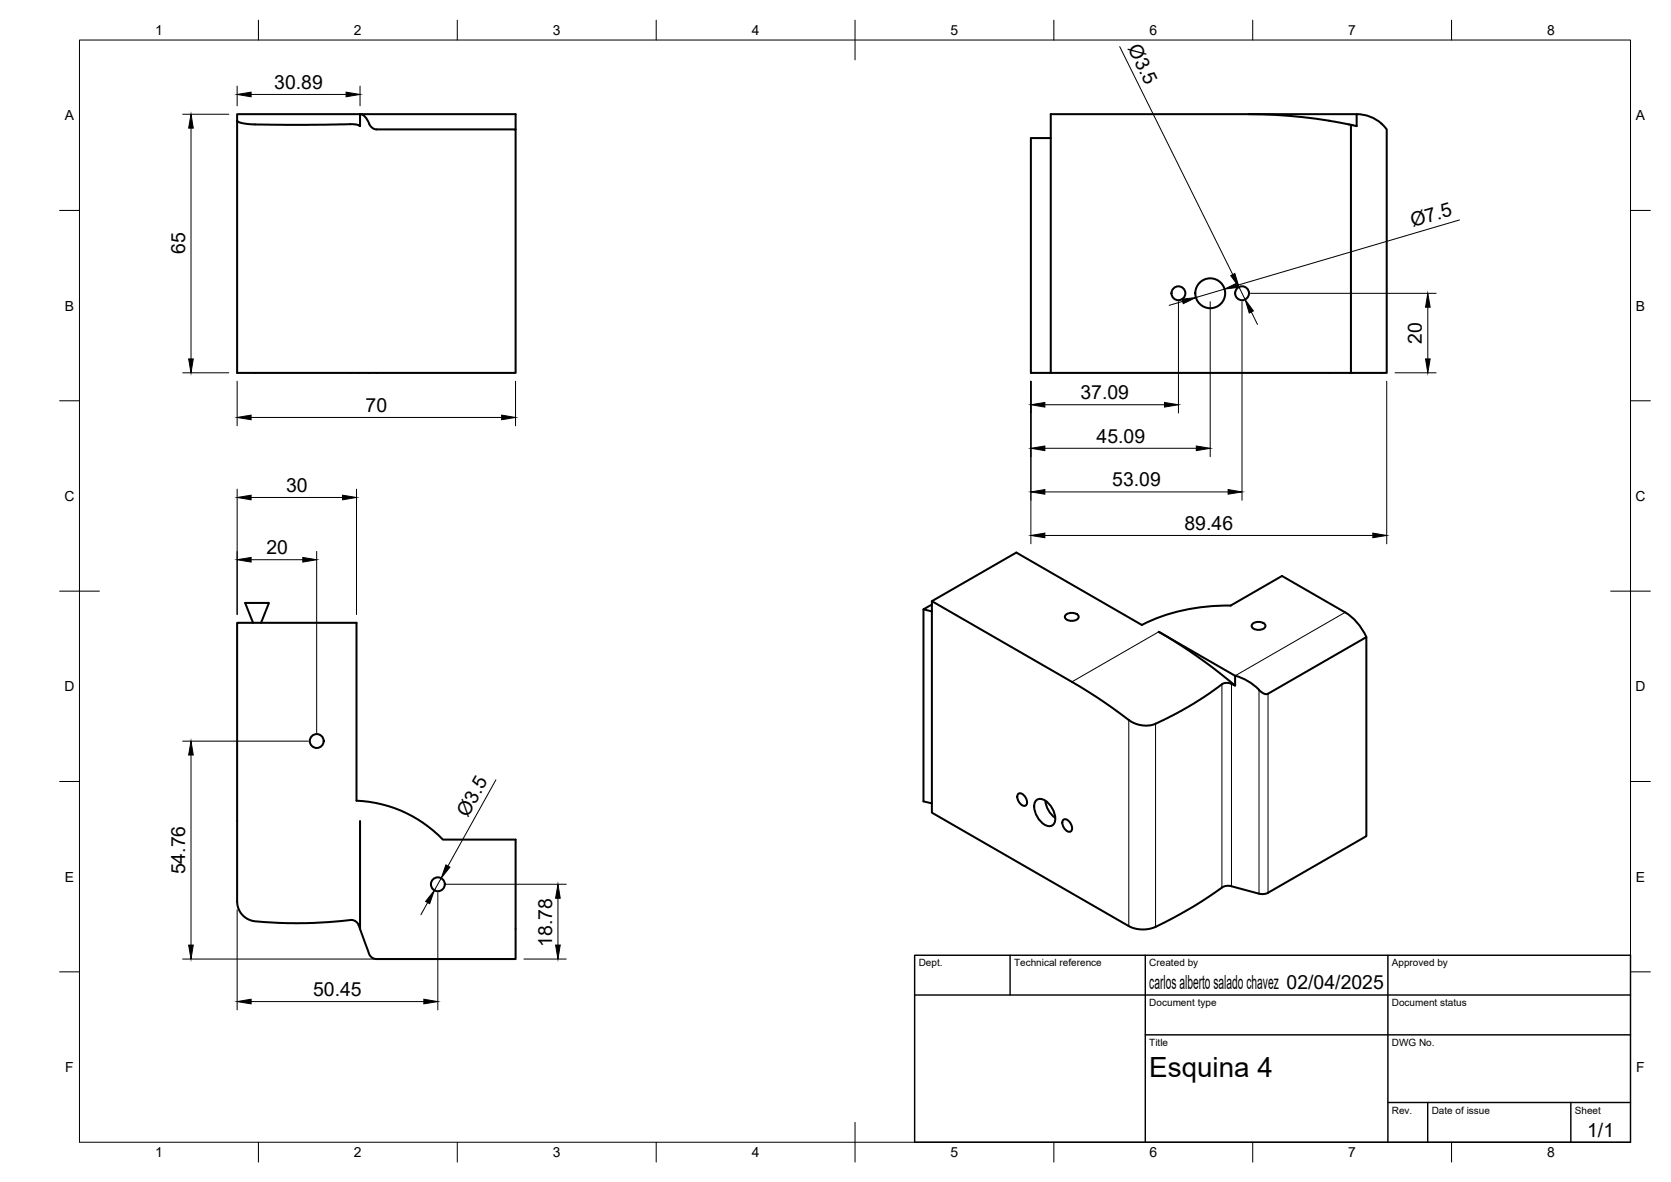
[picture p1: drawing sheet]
<svg xmlns="http://www.w3.org/2000/svg" width="420mm" height="297mm" viewBox="0 0 420 297" stroke-linecap="round" stroke-linejoin="round" font-family="sans-serif">
<!-- layer: Visible -->
<g fill="none" stroke="#000" stroke-width=".51">
<path d="M59.6 30.3v-1.6h30.9v3l-.5-.3-1.3-.2-11.2 .2-13.7-.1-2.8-.3-.9-.3-.5-.4v63.4h70v-61.2h-35.1l-1-.4-.7-1M92.8 31.1l-.3-.7a2.69 2.69 0 0 0-2-1.7h39.1v3.8M264.2 34.7h-5v59h80.5M314 28.7a128.3 128.3 0 0 1 21.2 1.8l4.5 .9M339.7 31.4l1.4 .3v-3h-76.9v65M339.7 31.4v62.3M341.1 28.7a9.2 9.2 0 0 1 7.1 3.2l.5 .6v61.2h-9M59.6 156.5h30v44.7a31.8 31.8 0 0 1 21.8 9.8h18.2v30h-35.1l-.8-.2-.8-.8-2.8-7.7-.4-.6-.8-.4-.8-.1-9.1 .7h-9.5a23.5 23.5 0 0 1-6.4-.6l-1.3-.7-1-.9-.9-1.6-.3-1.3zM63.6 156.5l-2-5h6l-2 5M232.2 153.1v48.3l2.1 .5M234.3 151.9l-2.1 1.2 2.1 .6M234.3 151.1v53.1l49.5 28.5a8.6 8.6 0 0 0 8.8-.8 102.4 102.4 0 0 0 14.6-8.8"/>
<path d="M267.9 154.6a2.28 2.28 0 0 1 3.3 .3 1.51 1.51 0 0 1-2 1.1 1.33 1.33 0 0 1-1.4-1.1zM287.1 157.1l-31.6-18.2-21.2 12.2 35.2 20.3a156.8 156.8 0 0 1 14.8 9.9l1.3 .6 1.6 .4h1.5l1.3-.2 4.9-2.3 3.9-2.2 4.3-2.7 4.3-3.1 1.6-.2 1.6 .7a133.8 133.8 0 0 0-19.2-13.5l19.2 11v2.5M309.4 152.2l12.9-7.5 15.9 9.2a14 14 0 0 1 5.4 6.2M309.4 152.2a47.8 47.8 0 0 0-22.2 4.8M314.9 156.8a2.28 2.28 0 0 1 3.3 .3 1.51 1.51 0 0 1-2 1.2 1.33 1.33 0 0 1-1.5-1.2zM310.6 169.8a15.1 15.1 0 0 1 6.5 4.1l.9 .5h.8l24.8-14.3v50l-25.1 14.4-1 .2-.9-.1-7.5-2-1 .1-.9 .3M256 199.5a1.5 1.5 0 0 1 2 1.2 1.34 1.34 0 0 1-.3 1.8 2.17 2.17 0 0 1-1.7-3zM90.5 206.3v27.2M260.6 201.1a2.38 2.38 0 0 1 3.1 .9 4.9 4.9 0 0 1 1.4 4.9 1.82 1.82 0 0 1-2.9 0 5.2 5.2 0 0 1-1.9-5.4zM262.9 201.2l.2 1.4 .7 1.4 1.5 1.5M267.3 206a1.5 1.5 0 0 1 2 1.2 1.34 1.34 0 0 1-.2 1.8 2.17 2.17 0 0 1-1.8-3z"/>
<circle cx="296.3" cy="73.7" r="1.75"/>
<circle cx="304.3" cy="73.7" r="3.8"/>
<circle cx="312.3" cy="73.7" r="1.75"/>
<circle cx="79.6" cy="186.2" r="1.75"/>
<circle cx="110.1" cy="222.2" r="1.75"/>
</g>
<!-- layer: Visible Narrow -->
<path d="M291.4 158.8l-21.9 12.6M338.2 153.9l-27.6 15.9M307.2 172v51.1M309.6 171.9v50.8M316.6 173.4v51.2M318.8 174.3v50.1M283.8 180.9v51.8M290.6 181.9v51" fill="none" stroke="#000" stroke-width=".25"/>
<!-- layer: BORDER -->
<g fill="none" stroke="#000" stroke-width=".25">
<path d="M20 10.1h390v276.9h-390zM65 5.1v5M115 5.1v5M165 5.1v5M215 5.1v10M265 5.1v5M315 5.1v5M365 5.1v5M15 52.9h5M410 52.9h5M15 100.7h5M410 100.7h5"/>
<path d="M15 148.6h10M405 148.6h10M15 196.4h5M410 196.4h5M15 244.2h5M410 244.2h5M65 287v5M115 287v5M165 287v5M215 282.1v9.9M265 287v5M315 287v5"/>
<path d="M365 287v5"/>
</g>
<!-- layer: TITLEBLOCK -->
<path d="M230 240.1h180v46.9h-180zM230 250h180M254 240.1v9.9M288 240.1v46.9M349 240.1v46.9M288 260.1h122M349 277.1h61M359 277.1v9.9M395 277.1v9.9" fill="none" stroke="#000" stroke-width=".36"/>
<!-- layer: FD_Dimensions -->
<g fill="none" stroke="#000" stroke-width=".25">
<path d="M281.5 11.7l28.5 57.3M45.9 28.7h11.6M48 32.2v58M59.6 21.6v5M63.1 23.7h23.9M90.5 21.6v5M367 55.3l-55.7 16.4M296.3 75.8v28M297.3 75.7l-3.3 1M304.3 75.8v39M307.9 72.7l-7.2 2.1M311.5 72.1l1.6 3.2"/>
<path d="M312.3 75.8v49.9M314.4 73.7h46.7M314.6 78.4l1.6 3.1M359 77.2v13M45.9 93.7h11.6M59.6 95.8v11.2M129.6 95.8v11.2M259.2 95.8v40.9M348.7 95.8v40.9M350.8 93.7h10.3M63.1 104.9h63M262.7 112.7h38.1"/>
<path d="M262.7 101.7h30.1M59.6 122.9v31.5M63.1 125h23M79.6 138.6v45.5M89.6 122.9v31.5M262.7 134.6h82.5M262.7 123.6h46.1M63.1 140.7h13M45.9 186.3h31.6M48 189.7v47.8M124.7 196l-12.1 21.6M59.6 228.6v25.2"/>
<path d="M107.5 226.8l-1.7 3.1M110.1 224.3v29.5M110.9 220.7l-1.7 3.1M112.2 222.2h30.2M140.3 225.7v11.8M45.9 241h81.6M63.1 251.7h43.5M131.7 241h10.7"/>
</g>
<g fill="#000" stroke="#000" stroke-width=".25">
<path d="M48 28.7l.6 3.5h-1.2zM59.6 23.7l3.5-.5v1.1zM87 23.2l3.5 .5-3.5 .6zM297.2 75.2l3.5-.4-3.2 1.5zM309.5 69.3l1-.6 1 3.4zM307.9 72.7l3.2-1.6 .3 1.1zM313.1 75.3l2.1 2.8-1.1 .6zM359 73.7l.6 3.5h-1.2zM47.4 90.2h1.2l-.6 3.5zM358.4 90.2h1.2l-.6 3.5zM59.6 104.9l3.5-.6v1.2zM126.1 104.3l3.5 .6-3.5 .6z"/>
<path d="M259.2 112.7l3.5-.6v1.1zM259.2 101.7l3.5-.6v1.2zM292.8 101.1l3.5 .6-3.5 .6zM300.8 112.1l3.5 .6-3.5 .5zM59.6 125l3.5-.6v1.2zM86.1 124.4l3.5 .6-3.5 .6zM259.2 134.6l3.5-.6v1.1zM259.2 123.6l3.5-.6v1.2zM308.8 123l3.5 .6-3.5 .6zM345.2 134l3.5 .6-3.5 .5zM59.6 140.7l3.5-.6v1.2zM76.1 140.1l3.5 .6-3.5 .6z"/>
<path d="M48 186.3l.6 3.4h-1.2zM112.1 217.3l1 .6-2.2 2.8zM47.4 237.5h1.2l-.6 3.5zM109.2 223.8l-1.2 3.3-1-.6zM139.7 237.5h1.2l-.6 3.5zM140.3 222.2l.6 3.5h-1.2zM59.6 251.7l3.5-.6v1.2zM106.6 251.1l3.5 .6-3.5 .6z"/>
</g>
<text font-size="7" x="289" y="270.6">Esquina 4</text>
<g font-size="4.9">
<text x="283.5" y="12.1" transform="rotate(64 283.5 12.1)">Ø3.5</text>
<text x="69" y="22.3">30.89</text>
<text x="355.2" y="57.1" transform="rotate(-16 355.2 57.1)">Ø7.5</text>
<text x="46.6" y="63.9" transform="rotate(-90 46.6 63.9)">65</text>
<text x="357.5" y="86.4" transform="rotate(-90 357.5 86.4)">20</text>
<text x="271.7" y="100.3">37.09</text>
<text x="91.9" y="103.4">70</text>
<text x="275.7" y="111.2">45.09</text>
<text x="71.9" y="123.6">30</text>
<text x="279.7" y="122.2">53.09</text>
<text x="297.8" y="133.1">89.46</text>
<text x="67" y="139.2">20</text>
<text x="117.6" y="205.5" transform="rotate(-61 117.6 205.5)">Ø3.5</text>
<text x="46.6" y="219.7" transform="rotate(-90 46.6 219.7)">54.76</text>
<text x="138.8" y="237.9" transform="rotate(-90 138.8 237.9)">18.78</text>
<text x="78.7" y="250.2">50.45</text>
<text x="289" y="248.5">carlos alberto salado chavez 02/04/2025</text>
<text x="399.1" y="285.7">1/1</text>
</g>
<g font-size="3.5">
<text x="39" y="8.8">1</text>
<text x="89" y="8.8">2</text>
<text x="139" y="8.8">3</text>
<text x="189" y="8.8">4</text>
<text x="239" y="8.8">5</text>
<text x="289" y="8.8">6</text>
<text x="339" y="8.8">7</text>
<text x="389" y="8.8">8</text>
<text x="16.3" y="30.2">A</text>
<text x="411.3" y="30.2">A</text>
<text x="16.3" y="78">B</text>
<text x="411.3" y="78">B</text>
<text x="16.2" y="125.9">C</text>
<text x="411.2" y="125.9">C</text>
<text x="16.2" y="173.7">D</text>
<text x="411.2" y="173.7">D</text>
<text x="16.3" y="221.6">E</text>
<text x="411.3" y="221.6">E</text>
<text x="16.4" y="269.4">F</text>
<text x="411.4" y="269.4">F</text>
<text x="39" y="290.8">1</text>
<text x="89" y="290.8">2</text>
<text x="139" y="290.8">3</text>
<text x="189" y="290.8">4</text>
<text x="239" y="290.8">5</text>
<text x="289" y="290.8">6</text>
<text x="339" y="290.8">7</text>
<text x="389" y="290.8">8</text>
</g>
<g font-size="2.5">
<text x="231" y="242.9">Dept.</text>
<text x="255" y="242.9">Technical reference</text>
<text x="289" y="242.9">Created by</text>
<text x="350" y="242.9">Approved by</text>
<text x="289" y="252.8">Document type</text>
<text x="350" y="252.8">Document status</text>
<text x="289" y="262.9">Title</text>
<text x="350" y="262.9">DWG No.</text>
<text x="350" y="279.9">Rev.</text>
<text x="360" y="279.9">Date of issue</text>
<text x="396" y="279.9">Sheet</text>
</g>
</svg>
